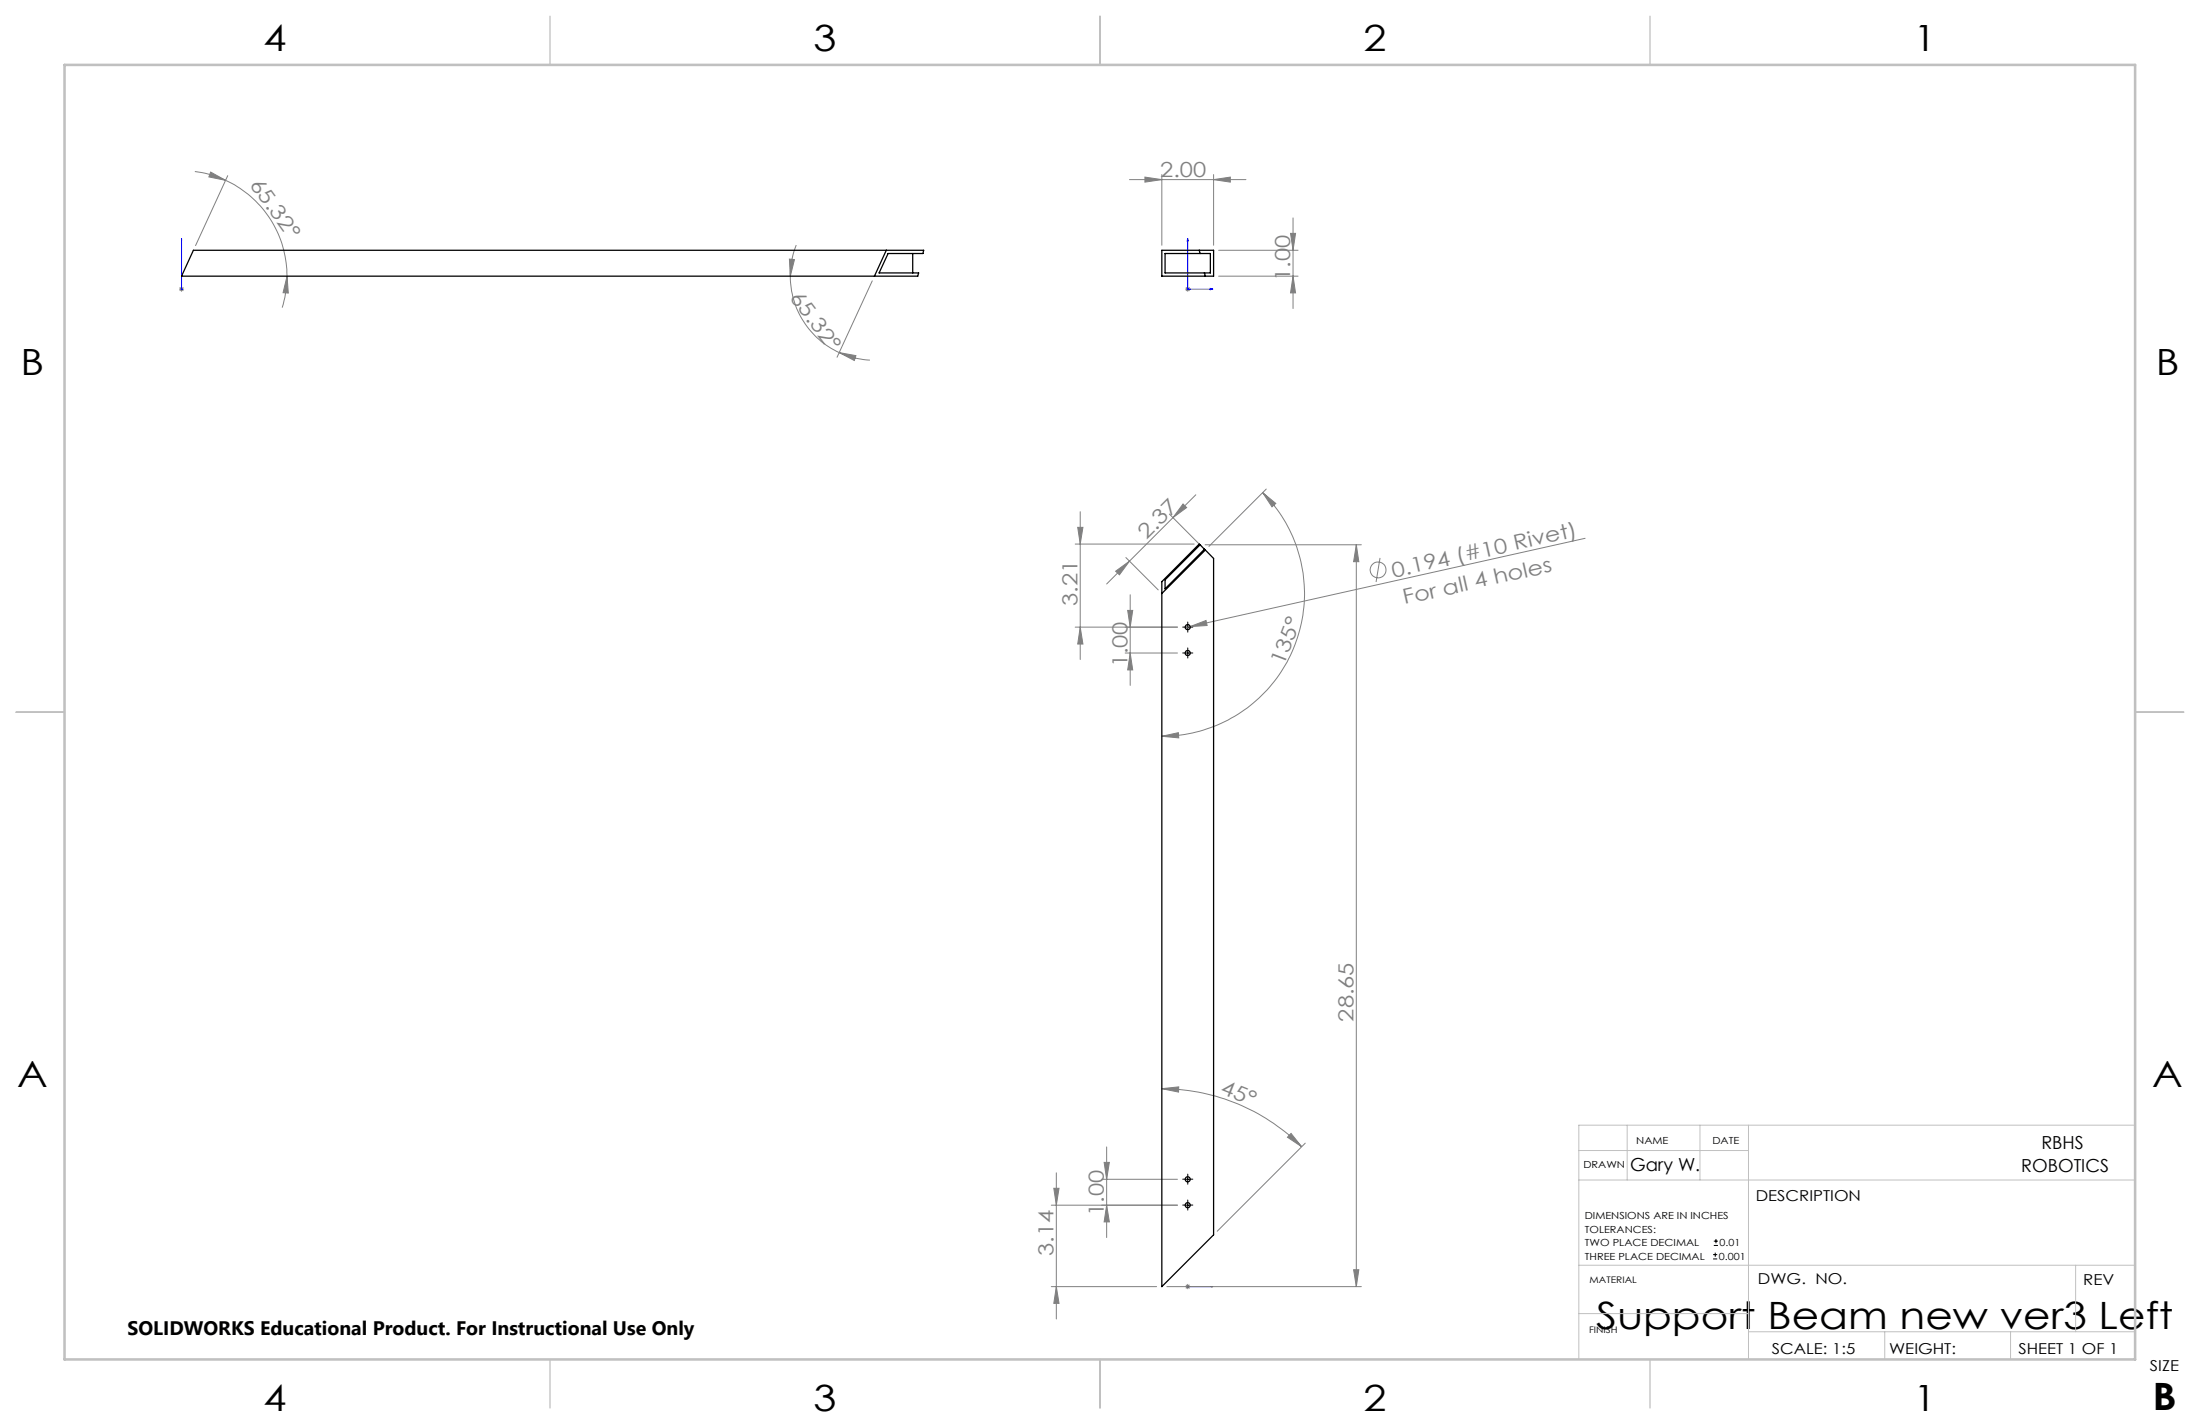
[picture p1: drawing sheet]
<svg xmlns="http://www.w3.org/2000/svg" width="432mm" height="279mm" viewBox="0 0 432 279" stroke-linecap="round" stroke-linejoin="round" font-family="sans-serif">
<g fill="none" stroke="#808080" stroke-width=".2">
<path d="M38.2 33.7a19.6 19.6 0 0 1 6.1 1.7M41.3 33.8l3 1.6-3.3-.7zM44.3 35.4a20.7 20.7 0 0 1 12 18.8M44.7 34.5l-6.3 13.7M221.7 35.2h22.8M224.7 34.7l3.3 .5-3.3 .5zM228 34.3v13.8M238.2 35.2l3.3-.5v1zM238.2 34.3v13.8M35.1 56.7h1M35.3 56.4l.7 .7M35.6 56.2v1"/>
<path d="M36 56.4l-.7 .7M56.3 54.2l.3 3.3-1-.1zM56.3 54.2a22.5 22.5 0 0 1-.9 6.2M154.9 50.8l1 .1-.8 3.3zM155.1 54.2a16.6 16.6 0 0 0 9.6 15M156.3 48.1a16 16 0 0 0-1.2 6.1M171.2 55.1l-6.9 15M232.6 56.7h1M232.8 56.4l.7 .7M233.1 56.2v1M233.5 56.4l-.7 .7M239.2 49.1h15.6"/>
<path d="M239.2 54.2h15.6M253.3 45.8h1l-.5 3.3zM253.8 42.8v17.7M253.8 54.2l.5 3.3h-1zM164.7 69.2l3.3 .6-.3 .9zM164.7 69.2a17 17 0 0 0 6 1.5M232.2 98.9l.7 .7-2.7 2zM234.7 97.1l-17.5 17.5M247.8 96.7l2.6 2.1-.7 .6zM247.8 96.7a28 28 0 0 1 6.1 30.5 28 28 0 0 1-25.9 17.3M248.5 96l-11.2 11.2M211 106.8h23.4"/>
<path d="M211.5 103.5h1l-.5 3.3zM212 100.4v29M219 112.1l2.7-2-2 2.7zM221 109.4l6.3 6.3M221.3 119.8h1l-.5 3.2zM221.8 116.7v17.8M229.5 100.9l6.2 6.2M236.5 106.9h30.7M266.2 106.9v145.5M266.2 106.9l.5 3.3h-1zM270.9 109.5l-.8 4.7M311.1 105.6l-77.5 17.3"/>
<path d="M211 123h20.1M212 123l.5 3.4h-1zM220.8 128.1h10.3M221.8 128.1l.5 3.3h-1zM233.6 122.9l3.1-1.2 .2 1zM233.6 122.9l-1 .3M228 144.5l3.3-.7 .1 1zM228 213.6l3.4-.3-.1 1zM228 213.6a38.8 38.8 0 0 1 27.5 11.4M206.3 236.5h24.8M206.8 233.2h1.1l-.6 3.3zM207.3 230.1v28.7"/>
<path d="M216.2 231.4h14.9M216.7 228.1h1l-.5 3.3zM217.2 225v17.8M217.2 236.5l.5 3.2h-1zM253.4 222.4l2.1 2.6-2.8-1.9zM256.2 224.3l-17.3 17.3M206.3 252.4h20.7M207.3 252.4l.6 3.3h-1.1zM229 252.4h38.2M232.8 252.1l.7 .7M233.1 251.9v1M233.5 252.1l-.7 .7"/>
<path d="M265.7 249.1h1l-.5 3.3z"/>
<circle cx="270.5" cy="111.8" r="1.55"/>
</g>
<g fill="none" stroke="#000" stroke-width=".2">
<path d="M232.6 123h1M232.6 128.1h1M233.1 122.6v.9M233.1 127.6v1M232.6 231.4h1M232.6 236.5h1M233.1 230.9v1M233.1 236v1M336.2 247h.8M336.2 246.2h.8M336.4 244.4h.8M336.4 243.5h.8"/>
<path d="M336.7 245.8v.8M336.8 243.1v.8"/>
</g>
<path d="M35.6 56.6v.2zM35.6 46.8v.5v-.5M35.6 56.7h.1M35.6 46.8v9.9M233.1 46.8l.1 .5h-.2zM233.1 46.8v9.9h5M237.6 56.6l.5 .1-.5 .1zM233 252.4h.2zM233.1 252.4h.1M233.1 252.4h5M238.1 252.4h-.5h.5" fill="none" stroke="#00f" stroke-width=".2"/>
<g fill="none" stroke="#000" stroke-width=".2" stroke-dasharray="15.2 1.3 1.3 1.3">
<path d="M232.6 123h-.5M232.6 128.1h-.5M233.1 122.5v-.5M233.1 123.5v.5M233.1 127.6v-.5M233.1 128.6v.5M233.6 123h.5M233.6 128.1h.5M232.6 231.4h-.5M232.6 236.4h-.5M233.1 230.9v-.5M233.1 231.9v.5"/>
<path d="M233.1 235.9v-.4M233.1 236.9v.5M233.6 231.4h.5M233.6 236.4h.5"/>
</g>
<path d="M309.9 231.5h109.2M309.9 225.7h33.3M319.4 220.8v10.7M333.7 220.8v10.7M343.2 220.8v45.9M419.1 220.8h-109.2v45.9M309.9 248.2h109.2M309.9 257.7h33.3M407.4 248.2v13.1M343.2 261.3h75.9M369.9 261.3v5.4M394.6 261.3v5.4" fill="none" stroke="#c0c0c0" stroke-width=".2"/>
<path d="M108 3.2v9.5M215.9 3.2v9.5M323.8 3.2v9.5M3.1 139.7h9.6M419.1 139.7h9.5M108 266.7v9.6M215.9 266.7v9.6M323.8 266.7v9.6" fill="none" stroke="#c0c0c0" stroke-width=".25"/>
<path d="M12.7 12.7h406.4v254h-406.4z" fill="none" stroke="#c0c0c0" stroke-width=".5"/>
<g fill="#00f">
<path d="M237.6 56.6l.5 .1-.5 .1zM233.1 46.8l.1 .5h-.2z"/>
<path d="M35.6 56.6v.2zM35.6 46.8v.5z"/>
<path d="M237.6 252.4h.5zM233 252.4h.2z"/>
</g>
<g fill="#808080">
<path d="M233.6 122.9l3.1-1.2 .2 1z"/>
<path d="M56.3 54.2l.3 3.3-1-.1zM41.3 33.8l3 1.6-3.3-.7z"/>
<path d="M253.4 222.4l2.1 2.6-2.8-1.9zM228 213.6l3.4-.3-.1 1z"/>
<path d="M224.7 34.7l3.3 .5-3.3 .5zM238.2 35.2l3.3-.5v1z"/>
<path d="M219 112.1l2.7-2-2 2.7zM232.2 98.9l.7 .7-2.7 2z"/>
<path d="M228 144.5l3.3-.7 .1 1zM247.8 96.7l2.6 2.1-.7 .6z"/>
<path d="M207.3 252.4l.6 3.3h-1.1zM206.8 233.2h1.1l-.6 3.3zM212 123l.5 3.4h-1zM211.5 103.5h1l-.5 3.3z"/>
<path d="M253.3 45.8h1l-.5 3.3zM253.8 54.2l.5 3.3h-1zM266.2 106.9l.5 3.3h-1zM265.7 249.1h1l-.5 3.3zM216.7 228.1h1l-.5 3.3zM217.2 236.5l.5 3.2h-1zM221.3 119.8h1l-.5 3.2zM221.8 128.1l.5 3.3h-1z"/>
<path d="M154.9 50.8l1 .1-.8 3.3zM164.7 69.2l3.3 .6-.3 .9z"/>
</g>
<g fill="none" stroke="#000" stroke-width=".25">
<path d="M38 49.1h143.3l-.1 .6h-6.9l-1.8 3.9h7.8l-.2 .6h-144.5zM174 49.1l-2.4 5.1M179.1 49.7v3.9M228 49.1h10.2v5.1h-10.2zM228.7 49.7h8.9v3.9h-8.9zM235.4 49.1l.1 .6M236.4 53.6l.2 .6M235.5 106.9l-.1-.1-7.4 7.3v138.3l10.2-10.1v-132.7l-1.6-1.7M235.5 106.9l-6.8 6.9v1.7l7.7-7.7M235.5 106.9l.9 .9M236.4 107.8l.2 .1M236.6 107.9l-8.6 8.6"/>
<circle cx="233.1" cy="123.1" r=".5"/>
<circle cx="233.1" cy="128.1" r=".5"/>
<circle cx="233.1" cy="231.4" r=".5"/>
<circle cx="233.1" cy="236.5" r=".5"/>
</g>
<g font-size="7.4">
<text x="313.3" y="260.8">Support Beam new ver3 Left</text>
<text x="422.4" y="276.7">B</text>
</g>
<g font-size="7.1">
<text x="51.7" y="10.1">4</text>
<text x="159.7" y="10.1">3</text>
<text x="267.6" y="10.1">2</text>
<text x="375.6" y="10.1">1</text>
<text x="4" y="73.6">B</text>
<text x="423.1" y="73.6">B</text>
<text x="3.3" y="213.3">A</text>
<text x="422.4" y="213.3">A</text>
<text x="51.7" y="276.8">4</text>
<text x="159.7" y="276.8">3</text>
<text x="267.6" y="276.8">2</text>
<text x="375.6" y="276.8">1</text>
</g>
<g font-size="4.1" fill="#808080">
<text x="227.7" y="34.7">2.00</text>
<text x="48.9" y="36.2" transform="rotate(54 48.9 36.2)">65.32°</text>
<text x="154.9" y="58.4" transform="rotate(53 154.9 58.4)">65.32°</text>
<text x="253.2" y="55.2" transform="rotate(-90 253.2 55.2)">1.00</text>
<text x="225" y="105.9" transform="rotate(-45 225 105.9)">2.37</text>
<text x="273.5" y="113.3" transform="rotate(-13 273.5 113.3)">0.194 (#10 Rivet)</text>
<text x="211.5" y="118.9" transform="rotate(-90 211.5 118.9)">3.21</text>
<text x="275.7" y="118.6" transform="rotate(-13 275.7 118.6)">For all 4 holes</text>
<text x="221.3" y="131" transform="rotate(-90 221.3 131)">1.00</text>
<text x="252" y="130.7" transform="rotate(-69 252 130.7)">135°</text>
<text x="265.6" y="200.5" transform="rotate(-90 265.6 200.5)">28.65</text>
<text x="239.4" y="214.5" transform="rotate(22 239.4 214.5)">45°</text>
<text x="216.7" y="238.5" transform="rotate(-90 216.7 238.5)">1.00</text>
<text x="206.8" y="246.5" transform="rotate(-90 206.8 246.5)">3.14</text>
</g>
<text font-size="3.8" x="25" y="261.9">SOLIDWORKS Educational Product. For Instructional Use Only</text>
<g font-size="3.5">
<text x="400.7" y="225.5">RBHS</text>
<text x="319.9" y="229.8">Gary W.</text>
<text x="396.7" y="230">ROBOTICS</text>
</g>
<g font-size="3">
<text x="344.6" y="235.6">DESCRIPTION</text>
<text x="345" y="251.9">DWG. NO.</text>
<text x="408.9" y="252">REV</text>
<text x="347.8" y="265.6">SCALE: 1:5</text>
<text x="370.8" y="265.6">WEIGHT:</text>
<text x="396.2" y="265.6">SHEET 1 OF 1</text>
<text x="422" y="269">SIZE</text>
</g>
<g font-size="1.9">
<text x="321.2" y="224.4">NAME</text>
<text x="336.1" y="224.4">DATE</text>
<text x="310.8" y="229.2">DRAWN</text>
<text x="311.1" y="239.3">DIMENSIONS ARE IN INCHES</text>
<text x="311.1" y="241.9">TOLERANCES:</text>
<text x="311.1" y="244.6">TWO PLACE DECIMAL</text>
<text x="337.5" y="244.6">0.01</text>
<text x="311.1" y="247.2">THREE PLACE DECIMAL</text>
<text x="337.4" y="247.2">0.001</text>
</g>
<g font-size="1.8">
<text x="312" y="251.8">MATERIAL</text>
<text x="311.9" y="261.5">FINISH</text>
</g>
</svg>
